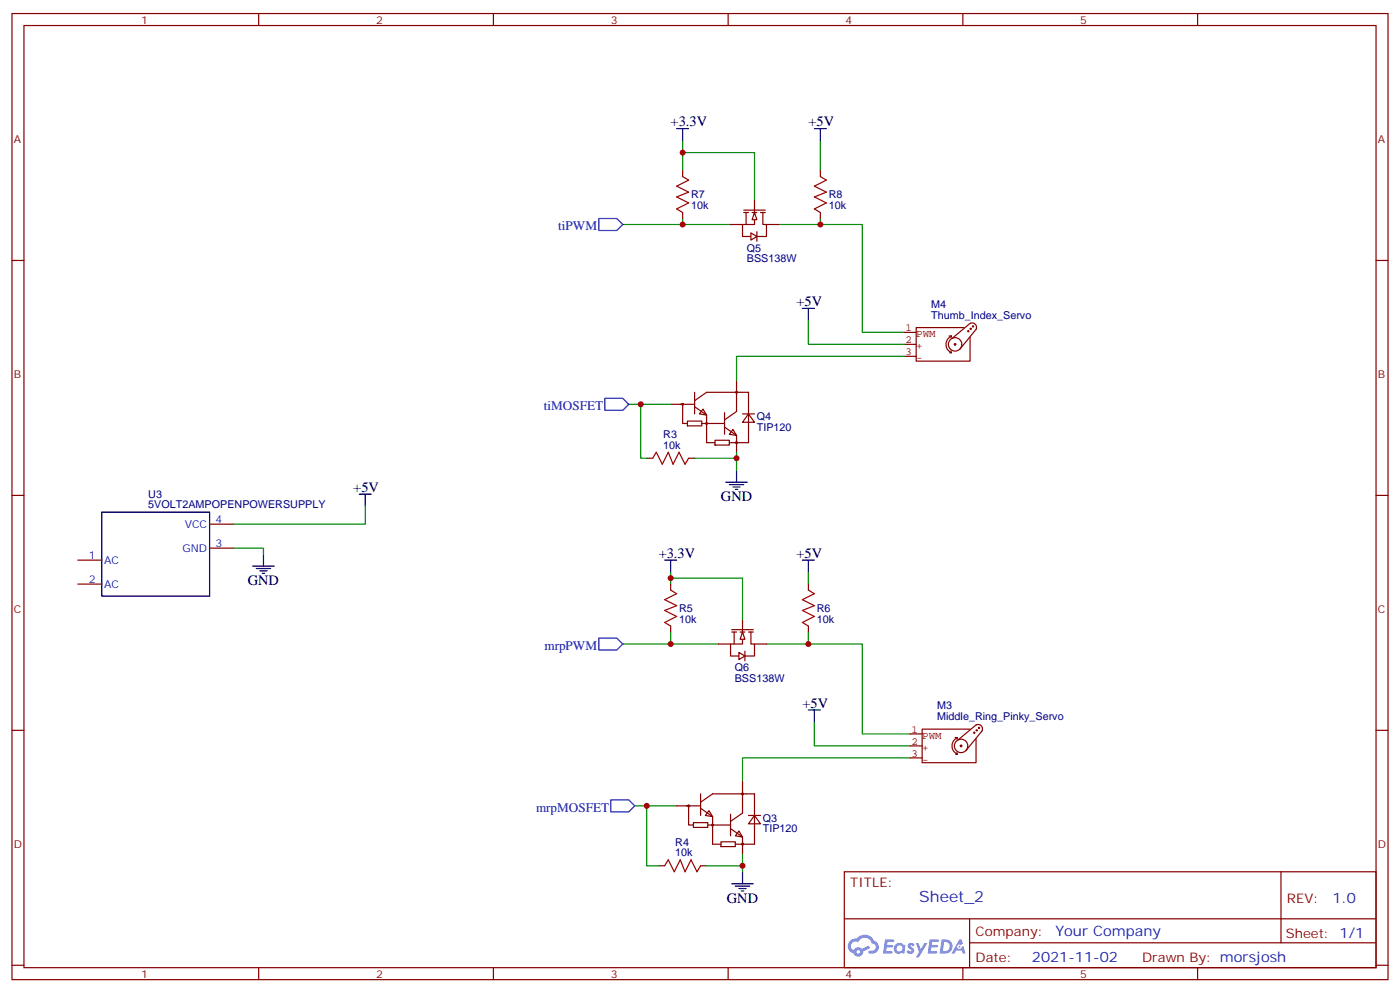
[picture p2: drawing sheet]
<svg xmlns="http://www.w3.org/2000/svg" width="412mm" height="292mm" viewBox="0 0 412 292" stroke-linecap="round" stroke-linejoin="round" font-family="sans-serif">
<g fill="none" stroke="#870000" stroke-width=".35">
<path d="M3.5 4h405.4v284.3h-405.4zM7.1 7.5h398.2v277.3h-398.2zM76.2 4v3.5M145.3 4v3.5M214.5 4v3.5M283.6 4v3.5M352.8 4v3.5M3.5 76.7h3.6M405.3 76.7h3.6M3.5 145.8h3.6M405.3 145.8h3.6M3.5 214.9h3.6"/>
<path d="M405.3 214.9h3.6M248.7 256.6h156.6v28.2h-156.6zM377.3 256.6v20.9M248.7 270.4h156.5M285.6 277.5h119.6M285.6 270.4v14.1M3.5 284.1h3.6M76.2 284.8v3.5M145.3 284.8v3.5M214.5 284.8v3.5M283.6 284.8v3.5M352.8 284.8v3.5"/>
<path d="M405.3 284.1h3.6"/>
</g>
<g fill="#5487ff">
<path d="M267.7 277.8a1.22 1.22 0 0 1 1.7 .2l-.4 .6a.47 .47 0 0 0-.3-.4 .47 .47 0 0 0-.5 .2l.1 .2a1.14 1.14 0 0 1 .8 1.8 1.14 1.14 0 0 1-1.9 0l-.2-.2 .5-.6 .7 .4a.29 .29 0 0 0 .3-.2 .29 .29 0 0 0-.2-.3 1.04 1.04 0 0 1-.6-1.7z"/>
<path d="M260.7 276.5h2.4l.3 .2-.2 .5h-1.8l-.1 .9h1.5l.3 .4-.3 .3h-1.6l-.2 1.1 1.7 .1 .2 .3-.2 .3-2.6 .1z"/>
<path d="M273.8 276.5h2.4l.3 .2-.1 .5h-1.8l-.2 .9h1.6l.3 .4-.4 .3h-1.6l-.1 1.1 1.7 .1 .2 .3-.2 .3-2.6 .1z"/>
<path d="M282.6 276.5h.7l.3 1.3-.6 .3a.69 .69 0 0 0-1 .3 .69 .69 0 0 0 .4 .9 .69 .69 0 0 0 .9-.6l.5-.3 .6 2.2h-.8l-.2-.8h-1.8l-.5 .8h-.8z"/>
<path d="M269.8 277.6h.8l.6 1.8 1.1-1.8h.9l-2.6 4.2h-.8l.9-1.6z"/>
<path d="M277.4 276.5l-.6 4.2h1.3a2.11 2.11 0 0 0 2.5-2.2 2.11 2.11 0 0 0-2.5-2zM278.1 277.2a1.39 1.39 0 0 1 1.7 1.5 1.39 1.39 0 0 1-1.8 1.2h-.3z"/>
<path d="M263.7 278.1a1.54 1.54 0 0 0-.1 2.2 1.54 1.54 0 0 0 2.2 .1l.6 .3 .3-2.3-.2-.3h-.4a1.49 1.49 0 0 0-2.4 0zM264 279.1a.94 .94 0 0 1 1.8 0 .94 .94 0 0 1-1.8 0z"/>
<path d="M250.4 276.9a2.18 2.18 0 0 0 1.1 3.7 1.44 1.44 0 0 0 1.6 .9 1.44 1.44 0 0 0 1.2-1.5l2-1-.5-.7-1.9 1a1.47 1.47 0 0 0-2.4 .4 1.39 1.39 0 0 1-.7-1.9 1.39 1.39 0 0 1 2-.5 2.12 2.12 0 0 1 2.2-1.3 2.12 2.12 0 0 1 1.9 1.7 1.14 1.14 0 0 1 1.1 1.4 1.14 1.14 0 0 1-1.7 .7 .43 .43 0 0 0-.5 .4 .43 .43 0 0 0 .4 .5 1.98 1.98 0 0 0 2.5-1.3 1.98 1.98 0 0 0-1.2-2.5 3.1 3.1 0 0 0-5.3-.7l-.9 .1zM252.3 280.2a.55 .55 0 0 1 1.1 0 .55 .55 0 0 1-1.1 0z"/>
<circle cx="282.6" cy="278.6" r=".26"/>
</g>
<g fill="none" stroke="#008700" stroke-width=".35">
<path d="M201.1 44.9h21.1v14.1M201.1 41.4v8.8M241.7 41.4v8.8M183.4 66.1h17.7M201.1 64.3v1.8h14.1M241.7 66.1h12.3v31.7h12.3M241.7 64.3v1.8h-12.4M197.6 170.1h21.1v12.4M197.6 168.4v3.5M238.1 168.4v3.5M183.4 189.5h14.2M197.6 186v3.5h14.1"/>
<path d="M225.8 189.5h28.2v26.5h14.1M238.1 186v3.5"/>
</g>
<path d="M176.4 64.3h5.3l1.7 1.8-1.7 1.7h-5.3zM176.4 187.8h5.3l1.7 1.7-1.7 1.8h-5.3z" fill="none" stroke="#00f" stroke-width=".35"/>
<g fill="none" stroke="#000" stroke-width=".35">
<path d="M199.3 37.9h3.5M201.1 37.9v3.5M239.9 37.9h3.5M241.7 37.9v3.5M217 138.4v3.5M213.8 141.9h6.3M214.8 142.6h4.3M215.9 143.3h2.1M216.6 144h.7M195.8 164.9h3.5M197.6 164.9v3.5M236.4 164.9h3.5"/>
<path d="M238.1 164.9v3.5"/>
</g>
<path d="M201.1 52l1.7 1-3.5 1.8 3.5 1.8-3.5 1.4 3.5 1.7-3.5 1.8 1.8 1M241.7 52l1.7 1-3.5 1.8 3.5 1.8-3.5 1.4 3.5 1.7-3.5 1.8 1.8 1M197.6 173.7l1.7 1-3.5 1.8 3.5 1.8-3.5 1.4 3.5 1.7-3.5 1.8 1.8 1.1M238.1 173.7l1.8 1-3.5 1.8 3.5 1.8-3.5 1.4 3.5 1.7-3.5 1.8 1.7 1.1" fill="none" stroke="#a10000" stroke-width=".35"/>
<g fill="none" stroke="#870000" stroke-width=".35">
<path d="M201.1 50.2v1.8M241.7 50.2v1.8M201.1 62.5v1.8M241.7 62.5v1.8M197.6 171.9v1.8M238.1 171.9v1.8M197.6 184.3v1.7M211.7 189.5h3.5M215.5 186h1.5M215.5 185.3h6.4M216.3 186v3.5M218 186h1.4"/>
<path d="M218.7 182.5v7h-3.5v3.6h2.5M219.4 191.7v2.8M220.5 186h1.4M221.2 186v3.5h1v3.6h-2.8M222.2 189.5h3.6M238.1 184.3v1.7"/>
</g>
<g fill="#fff" stroke="#870000" stroke-width=".35">
<path d="M217.7 192l1.7 1.1-1.7 1z"/>
<path d="M218.7 186l.7 2.1h-1.4z"/>
</g>
<path d="M222.2 59v7.1h-3.5v3.5h2.5M215.2 66.1h3.5M219.1 62.5h1.4M219.1 61.8h6.3M219.8 62.5v3.6M221.5 62.5h1.5M223 68.2v2.8M224 62.5h1.4M224.7 62.5v3.6h1.1v3.5h-2.8M225.8 66.1h3.5" fill="none" stroke="#870000" stroke-width=".35"/>
<g fill="#fff" stroke="#870000" stroke-width=".35">
<path d="M221.2 68.5l1.8 1.1-1.8 1.1z"/>
<path d="M222.2 62.5l.8 2.2h-1.5z"/>
</g>
<g fill="none" stroke="#850000" stroke-width=".35">
<path d="M266.3 97.8h3.6M279.6 98.9h.7M280.3 98.9l-.2 .5M280.3 98.9a2.68 2.68 0 0 0-1.6 2.5 2.68 2.68 0 0 0 1.6 2.4M284 96.4h-14.1v9.9h15.9v-7.1M285.4 97.5l-.2-.2-.2 .2 .4 .1M285.8 95.2l-5.3 4.4M285.8 95.2a1.31 1.31 0 0 1 1.5 .2 1.31 1.31 0 0 1 .2 1.5l-4.7 5.9M286.1 96.8l-.2-.2-.1 .2 .3 .1M286.8 96.1l-.2-.2-.1 .2 .3 .1M266.3 101.4h3.6M266.3 104.9h3.6"/>
<path d="M279.8 103.8h.5M280.1 103.3l.2 .5M281.6 101.4l-.3-.3-.2 .3 .4 .1M283.3 101.4a1.98 1.98 0 0 0-2.9-1.8 1.98 1.98 0 0 0-.1 3.4 1.98 1.98 0 0 0 3-1.5M268.1 216h3.5M268.1 219.5h3.5M281.3 217.1h.7M282 217.1l-.1 .5M282 217.1a2.68 2.68 0 0 0-1.6 2.4 2.68 2.68 0 0 0 1.6 2.5M282.2 217.8l5.3-4.4a1.31 1.31 0 0 1 1.5 .2 1.31 1.31 0 0 1 .3 1.5l-4.8 5.8M283.4 219.5l-.3-.2-.2 .2 .4 .2M285.1 219.5a1.98 1.98 0 0 0-2.9-1.7 1.98 1.98 0 0 0-.2 3.4 1.98 1.98 0 0 0 3.1-1.5"/>
<path d="M285.8 214.6h-14.2v9.9h15.9v-7.1M287.2 215.7l-.2-.2-.2 .2 .3 .1M287.9 214.9l-.2-.1-.2 .1 .3 .2M288.6 214.2l-.2-.1-.2 .1 .3 .2M268.1 223.1h3.5M281.5 222h.5M281.9 221.5l.1 .5"/>
</g>
<g fill="none" stroke="#000" stroke-width=".35">
<path d="M236.4 90.8h3.5M238.1 90.8v3.5M30 150.7h31.7v24.7h-31.7zM105.8 145.5h3.6M107.6 145.5v3.5M74.4 166.6h6.4M75.5 167.3h4.2M76.6 168h2.1M77.3 168.7h.7M77.6 163.1v3.5M238.1 209h3.6M239.9 209v3.5"/>
<path d="M218.7 256.6v3.5M215.5 260.1h6.4M216.6 260.8h4.2M217.7 261.5h2.1M218.4 262.2h.7"/>
</g>
<g fill="none" stroke="#008700" stroke-width=".35">
<path d="M238.1 94.3v7.1h28.2M185.2 119h12.4M188.7 119v15.9h1.8M266.3 104.9h-49.3v7M204.6 134.9h12.4M217 133.1v5.3M107.6 149v5.3h-38.8M68.8 161.3h8.8v1.8M239.9 212.5v7h28.2M187 237.2h12.3M190.5 237.2v17.6h3.5M268.1 223.1h-49.4v7"/>
<path d="M208.1 254.8h10.6M218.7 251.3v5.3"/>
</g>
<g fill="none" stroke="#870000" stroke-width=".35">
<path d="M197.6 119h7M201.1 119v5.6h1.4M204.6 117.9l3.5-2.4h12.4v14.8h-3.5M204.6 119.7l3.5 2.5v8.1h2.5M204.6 115.5v6.3M217 111.9v9.2l-3.6 2.5M190.5 134.9h1.8M202.5 123.9h4.2v1.4h-4.2zM202.8 134.9h1.8M206.7 124.6h6.7M207.1 120.4l1 1.8-2.1-.4zM210.6 129.6h4.2v1.4h-4.2z"/>
<path d="M213.4 125.7l3.6 2.5v2.1h-2.2M213.4 121.5v6.3M215.9 126.4l1.1 1.8-2.2-.4zM217 129.6v3.5M218.7 121.8h3.5M220.5 121.8l1.7 2.5h-3.5zM61.7 154.3h7.1M22.9 164.9h7.1M22.9 171.9h7.1M61.7 161.3h7.1M199.3 237.2h7.1M202.8 237.2v5.6h1.5"/>
<path d="M206.4 236.1l3.5-2.5h12.3v14.9h-3.5M206.4 237.9l3.5 2.4v8.2h2.5M206.4 233.6v6.4M208.8 238.6l1.1 1.7-2.1-.3zM215.2 239.6v6.4M218.7 230.1v9.2l-3.5 2.5M220.5 240h3.5M222.2 240l1.8 2.5h-3.5zM194 254.8h1.8M204.3 242.1h4.2v1.4h-4.2zM206.4 254.8h1.7M208.5 242.8h6.7"/>
<path d="M212.4 247.8h4.2v1.4h-4.2zM215.2 243.9l3.5 2.4v2.2h-2.1M217.7 244.6l1 1.7-2.1-.3zM218.7 247.8v3.5"/>
<circle cx="201.1" cy="119" r=".26"/>
<circle cx="217" cy="115.5" r=".26"/>
<circle cx="208.1" cy="124.6" r=".26"/>
<circle cx="217" cy="130.3" r=".26"/>
<circle cx="202.8" cy="237.2" r=".26"/>
<circle cx="218.7" cy="233.6" r=".26"/>
<circle cx="209.9" cy="242.8" r=".26"/>
<circle cx="218.7" cy="248.5" r=".26"/>
</g>
<path d="M178.2 117.2h5.2l1.8 1.8-1.8 1.8h-5.2zM179.9 235.4h5.3l1.8 1.8-1.8 1.7h-5.3z" fill="none" stroke="#00f" stroke-width=".35"/>
<path d="M192.3 134.9l1-1.8 1.8 3.5 1.7-3.5 1.5 3.5 1.7-3.5 1.8 3.5 1-1.7M195.8 254.8l1-1.8 1.8 3.6 1.8-3.6 1.4 3.6 1.8-3.6 1.7 3.6 1.1-1.8" fill="none" stroke="#a10000" stroke-width=".35"/>
<g fill="#c00">
<circle cx="197.6" cy="170.1" r=".88"/>
<circle cx="197.6" cy="189.5" r=".88"/>
<circle cx="201.1" cy="44.9" r=".88"/>
<circle cx="238.1" cy="189.5" r=".88"/>
<circle cx="201.1" cy="66.1" r=".88"/>
<circle cx="241.7" cy="66.1" r=".88"/>
<circle cx="188.7" cy="119" r=".88"/>
<circle cx="217" cy="134.9" r=".88"/>
<circle cx="190.5" cy="237.2" r=".88"/>
<circle cx="218.7" cy="254.8" r=".88"/>
</g>
<text font-size="4.6" fill="#00f" x="270.8" y="265.6">Sheet_2</text>
<g font-size="4.2">
<text x="197.6" y="37.1">+3.3V</text>
<text x="238.1" y="37.1">+5V</text>
<text x="234.6" y="90.1">+5V</text>
<text x="104.1" y="144.7">+5V</text>
<text x="212.4" y="147.6">GND</text>
<text x="194" y="164.1">+3.3V</text>
<text x="234.6" y="164.1">+5V</text>
<text x="73" y="172.3">GND</text>
<text x="236.4" y="208.2">+5V</text>
<text x="214.1" y="265.7">GND</text>
</g>
<g font-size="4.2" fill="#00f">
<text x="392.5" y="265.8">1.0</text>
<text x="310.9" y="275.4">Your Company</text>
<text x="304" y="283.2">2021-11-02</text>
</g>
<g font-size="3.9" fill="#00f">
<text x="164.5" y="67.8">tiPWM</text>
<text x="160.2" y="120.8">tiMOSFET</text>
<text x="160.4" y="191.3">mrpPWM</text>
<text x="157.9" y="238.9">mrpMOSFET</text>
</g>
<g font-size="3.9" fill="#800">
<text x="250.5" y="261.2">TITLE:</text>
<text x="379.1" y="265.8">REV:</text>
<text x="287.4" y="275.4">Company:</text>
<text x="378.7" y="276">Sheet: 1/1</text>
<text x="287.4" y="283">Date:</text>
<text x="336.4" y="283.1">Drawn By: morsjosh</text>
</g>
<g font-size="3.2" fill="#800">
<text x="41.6" y="7">1</text>
<text x="110.8" y="7">2</text>
<text x="179.9" y="7">3</text>
<text x="249.1" y="7">4</text>
<text x="318.2" y="7">5</text>
<text x="4.1" y="42.1">A</text>
<text x="405.9" y="42.1">A</text>
<text x="4.1" y="111.2">B</text>
<text x="405.9" y="111.2">B</text>
<text x="4.1" y="180.4">C</text>
<text x="405.9" y="180.4">C</text>
<text x="4.1" y="249.5">D</text>
<text x="405.9" y="249.5">D</text>
<text x="41.6" y="287.8">1</text>
<text x="110.8" y="287.8">2</text>
<text x="179.9" y="287.8">3</text>
<text x="249.1" y="287.8">4</text>
<text x="318.2" y="287.8">5</text>
</g>
<g font-size="3.2" fill="#000080">
<text x="203.6" y="58.4">R7</text>
<text x="244.1" y="58.4">R8</text>
<text x="203.6" y="61.6">10k</text>
<text x="244.1" y="61.6">10k</text>
<text x="220" y="77.3">BSS138W</text>
<text x="220" y="74">Q5</text>
<text x="274.3" y="93.8">Thumb_Index_Servo</text>
<text x="274.3" y="90.6">M4</text>
<text x="223" y="123.7">Q4</text>
<text x="195.4" y="129">R3</text>
<text x="223" y="126.8">TIP120</text>
<text x="195.4" y="132">10k</text>
<text x="43.7" y="149.5">5VOLT2AMPOPENPOWERSUPPLY</text>
<text x="43.7" y="146.4">U3</text>
<text x="200" y="183.3">10k</text>
<text x="200" y="180.2">R5</text>
<text x="240.6" y="183.3">10k</text>
<text x="240.6" y="180.2">R6</text>
<text x="216.5" y="197.6">Q6</text>
<text x="216.5" y="200.6">BSS138W</text>
<text x="276.1" y="208.7">M3</text>
<text x="276.1" y="212">Middle_Ring_Pinky_Servo</text>
<text x="224.7" y="245">TIP120</text>
<text x="224.7" y="241.9">Q3</text>
<text x="198.9" y="252">10k</text>
<text x="198.9" y="249">R4</text>
</g>
<g font-size="3.2" fill="#840000">
<text x="266.7" y="97.5">1</text>
<text x="266.7" y="101">2</text>
<text x="269.9" y="99.3">PWM</text>
<text x="266.7" y="104.5">3</text>
<text x="269.9" y="102.9">+</text>
<text x="269.9" y="106.4">-</text>
<text x="268.5" y="215.7">1</text>
<text x="268.5" y="219.2">2</text>
<text x="271.7" y="217.5">PWM</text>
<text x="271.7" y="221">+</text>
<text x="268.5" y="222.7">3</text>
<text x="271.7" y="224.6">-</text>
</g>
<g font-size="3.2" fill="#00f">
<text x="54.4" y="155.3">VCC</text>
<text x="63.5" y="153.9">4</text>
<text x="63.5" y="161">3</text>
<text x="26.2" y="164.5">1</text>
<text x="30.7" y="165.9">AC</text>
<text x="53.7" y="162.4">GND</text>
<text x="26.2" y="171.6">2</text>
<text x="30.7" y="173">AC</text>
</g>
</svg>
